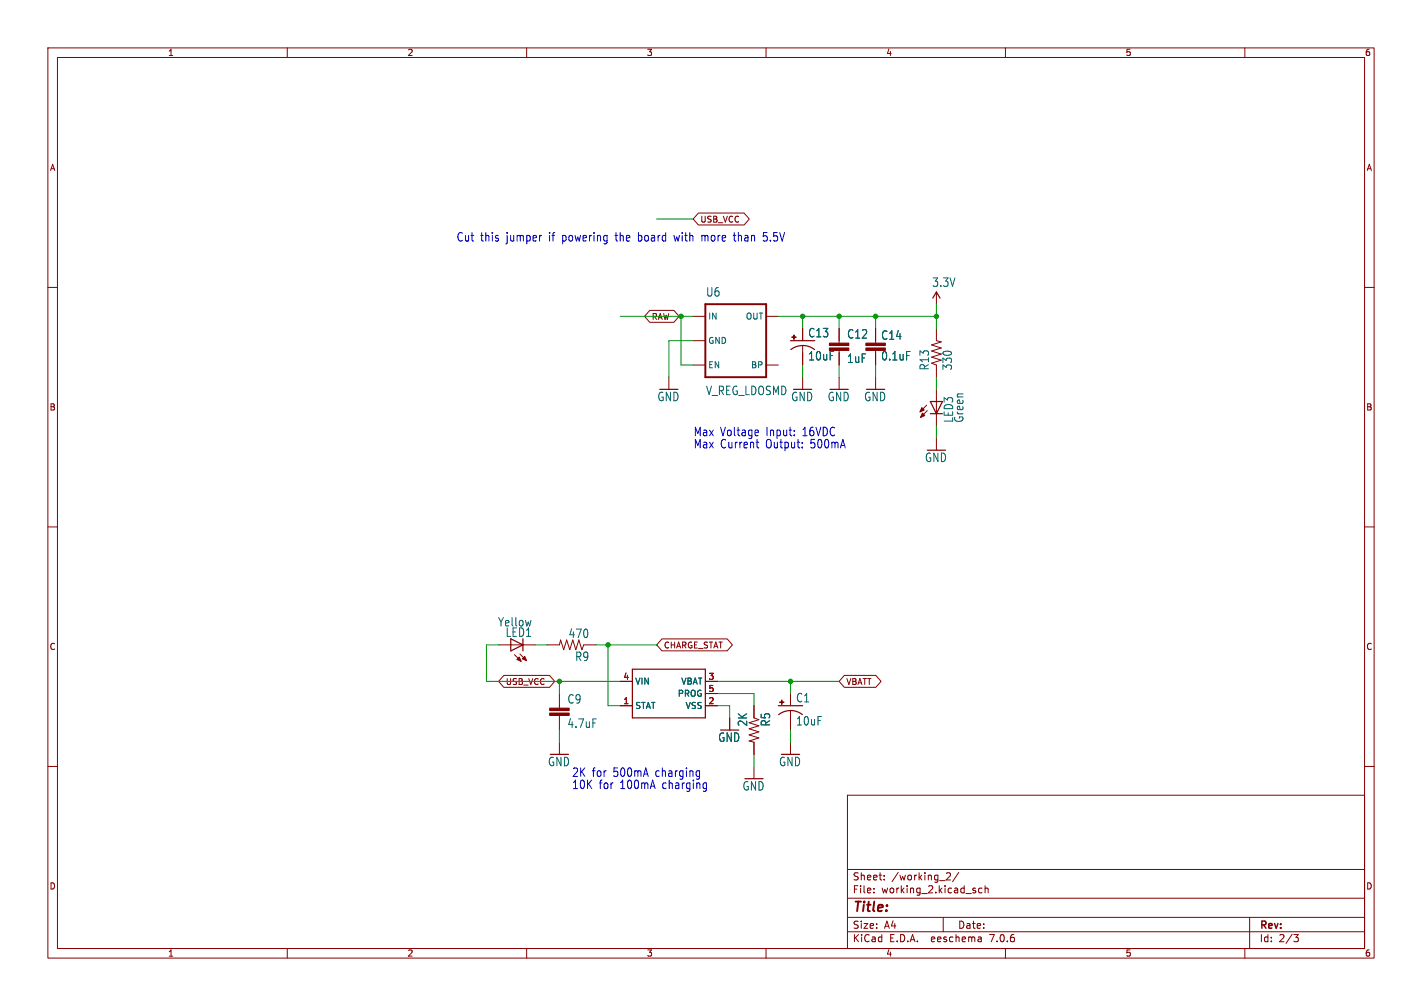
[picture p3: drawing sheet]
<svg xmlns="http://www.w3.org/2000/svg" width="297mm" height="210mm" viewBox="0 0 297 210" stroke-linecap="round" stroke-linejoin="round" font-family="sans-serif">
<g fill="none" stroke="#840000" stroke-width=".21">
<path d="M10 10h277v190h-277zM12 12h273v186h-273zM60 10v2M110 10v2M160 10v2M210 10v2M260 10v2M10 60h2M145.9 44.5h9.5l1.1 1.2-1.1 1.3h-9.5l-1.1-1.3zM285 60h2M135.7 64.8h5.1l1 1.2-1 1.3h-5.1l-1.1-1.3zM139.7 78.7v2.6"/>
<path d="M144.8 66h2.5M144.8 71.1h2.5M144.8 76.2h2.5M160 66h2.6M160 76.2h2.6M167.6 68.6v2.5M167.6 72.1v4.1M167.6 78.7v2.6M175.3 68.6v3M175.3 73.2v3M175.3 78.7v2.6M182.9 68.6v3"/>
<path d="M182.9 73.2v3M182.9 78.7v2.6M195.6 61v2.5M195.6 68.6v2.5l1 .3-2 .6 2 .6-2 .7 2 .6-2 .6 2 .7-2 .6 1 .4v2.5M193.5 84.6l-1.3 1.4M193.7 85.7l-1.4 1.4M195.6 81.3v7.6M195.6 91.4v2.6M10 110h2M285 110h2M104.1 134.6h7.7M107.4 136.7l1.4 1.3"/>
<path d="M108.6 136.5l1.4 1.4M114.3 134.6h2.5l.3-1 .6 2 .7-2 .6 2 .6-2 .7 2 .6-2 .6 2 .4-1h2.6M138.2 133.4h13.7l1.1 1.2-1.1 1.3h-13.7l-1-1.3zM10 160h2M105.2 141h9.6l1.1 1.2-1.1 1.3h-9.6l-1.1-1.3zM116.8 144.8v3M116.8 149.4v3M116.8 154.9v2.6M129.5 147.3h2.6M129.5 142.2h2.6M147.3 147.3h2.6M147.3 142.2h2.6"/>
<path d="M147.3 144.8h2.6M152.4 149.9v2.5M157.5 147.3v2.6l1 .3-2 .7 2 .6-2 .6 2 .7-2 .6 2 .7-2 .6 1 .2v2.6M165.1 144.8v2.5M165.1 148.3v4.1M165.1 154.9v2.6M176.3 141h6.6l1.1 1.2-1.1 1.3h-6.6l-1-1.3zM285 160h2M157.5 160v2.6M177 166h108v32h-108zM60 198v2M110 198v2"/>
<path d="M160 198v2M177 194.5h108M177 191.5h108M177 187.5h108M177 181.5h108M182.5 186.3v.1M182.5 185.5v.1M184.7 183.6v.1M184.7 182.8v.1M197 191.5v3M197.7 182.3l.5-.1 .3 .4-.9 1.1h.9M200.2 182.1l-1.2 2"/>
<path d="M204.9 195.7l.1 .9M205 196.5l-.2 .1M205 196h-.2M205.1 185.5l-.4-.1-.3 .3 .1 .6h.6M205.7 185.5l.3-.1 .3 .1 .1 .9M205.7 184.9v1.5M210 198v2M260 198v2M261 191.5v6.5M270.2 195.1h1l-.5 .6 .4 .1 .1 .5-.3 .3h-.4"/>
</g>
<path d="M165.1 71.1h5.1M167.6 72.1a4.1 4.1 0 0 0-2.4 .9M167.6 72.1a4.1 4.1 0 0 1 2.5 .9M194.8 62.2l.8-1.2 .7 1.2M194.3 86.4h2.5M194.3 83.8h2.5l-1.2 2.6zM106.7 133.4l2.5 1.2-2.5 1.3zM109.2 133.4v2.5M132.1 139.7h15.2v10.2h-15.2zM162.6 147.3h5M162.6 149.2a4.1 4.1 0 0 1 5 0" fill="none" stroke="#840000" stroke-width=".25"/>
<g fill="#840000" stroke="#840000" stroke-width=".21">
<path d="M107.9 137.7l.6-.5 .3 .8z"/>
<path d="M109.1 137.5l.5-.5 .4 .9z"/>
<path d="M162.8 146.5h.9v.2h-.9z"/>
<path d="M163.2 146.1h.2v.9h-.2z"/>
<path d="M114.8 148.8h4.1v.6h-4.1z"/>
<path d="M114.8 147.8h4.1v.5h-4.1z"/>
<path d="M173.2 72.6h4.1v.6h-4.1z"/>
<path d="M173.2 71.6h4.1v.5h-4.1z"/>
<path d="M192.5 85.1l.5 .5-.8 .4z"/>
<path d="M192.7 86.2l.5 .5-.9 .4z"/>
<path d="M165.4 70.3h.9v.2h-.9z"/>
<path d="M165.8 69.9h.1v.9h-.1z"/>
<path d="M180.8 71.6h4.1v.5h-4.1z"/>
<path d="M180.8 72.6h4.1v.6h-4.1z"/>
</g>
<path d="M147.3 63.5h12.7v15.2h-12.7z" fill="none" stroke="#840000" stroke-width=".41"/>
<g fill="none" stroke="#0000c2" stroke-width=".21">
<path d="M113 49.1h.1M146.6 49.1v1.2M146.7 49.2l-.1 .1M153.1 49.1h.6M153.4 48.5v1.6l.2 .2M159.4 50.2l.6 .1M160.2 48.5h-.7l-.1 .9 .6-.2M157.9 92.3h.6M158.2 89.8l.2 .4-.7 .2M158.2 93.4l.3 .1M158.3 90.9l-.1 .1M167.6 93.3v.2"/>
<path d="M167.6 92.4v.2M145.7 160.9l.4 .1M146.1 160.9v1.4M146.1 162l-.4 .1M147.1 163.4l.4 .1M147.5 163.4v1.5l-.2 .3M147.5 164.5l-.4 .1"/>
</g>
<g fill="none" stroke="#009600" stroke-width=".21">
<path d="M137.2 45.7h7.6M129.5 66h15.3M142.2 66v10.2h2.6M144.8 71.1h-5.1v7.6M162.6 66h33M167.6 66v2.6M167.6 76.2v2.5M175.3 66v2.6M175.3 76.2v2.5M182.9 66v2.6M182.9 76.2v2.5M195.6 63.5v5.1"/>
<path d="M195.6 78.7v2.6M195.6 88.9v2.5M104.1 134.6h-2.5v7.6h27.9M111.8 134.6h2.5M124.5 134.6h12.7M127 134.6v12.7h2.5M116.8 142.2v2.6M116.8 152.4v2.5M149.9 144.8h7.6v2.5M149.9 142.2h25.4M149.9 147.3h2.5v2.6M157.5 157.5v2.5"/>
<path d="M165.1 142.2v2.6M165.1 152.4v2.5"/>
</g>
<g fill="#009600" stroke="#009600" stroke-width=".21">
<circle cx="127" cy="134.6" r=".46"/>
<circle cx="165.1" cy="142.2" r=".46"/>
<circle cx="116.8" cy="142.2" r=".46"/>
<circle cx="175.3" cy="66" r=".46"/>
<circle cx="182.9" cy="66" r=".46"/>
<circle cx="142.2" cy="66" r=".46"/>
<circle cx="167.6" cy="66" r=".46"/>
<circle cx="195.6" cy="66" r=".46"/>
</g>
<text font-size="2.8" fill="#840000" x="178" y="190.9">Title:</text>
<g font-size="2.5" fill="#0000c2">
<text x="95.2" y="50.6">Cut</text>
<text x="100.3" y="50.6">this</text>
<text x="105.8" y="50.6">jumper</text>
<text x="114.8" y="50.6">if</text>
<text x="117.7" y="50.6">powering</text>
<text x="129" y="50.6">the</text>
<text x="133.8" y="50.6">board</text>
<text x="141.5" y="50.6">with</text>
<text x="147.4" y="50.6">more</text>
<text x="154.3" y="50.6">than</text>
<text x="160.6" y="50.6">5.5V</text>
<text x="144.8" y="93.7">Max Current</text>
<text x="144.8" y="91.2">Max Voltage</text>
<text x="160" y="93.7">Output:</text>
<text x="160.1" y="91.2">Input:</text>
<text x="167.8" y="91.2">16VDC</text>
<text x="169.4" y="93.7">500mA</text>
<text x="119.4" y="164.9">10K</text>
<text x="119.4" y="162.3">2K for</text>
<text x="125.1" y="164.9">for</text>
<text x="128.1" y="162.3">500mA</text>
<text x="129.5" y="164.9">100mA</text>
<text x="137" y="162.3">charging</text>
<text x="138.5" y="164.9">charging</text>
</g>
<g font-size="2.5" fill="#006464">
<text x="147.4" y="62.1">U6</text>
<text x="194.6" y="60.1">3.3V</text>
<text x="168.7" y="70.6">C13</text>
<text x="176.8" y="70.9">C12</text>
<text x="184" y="71.1">C14</text>
<text x="168.7" y="75.5">10uF</text>
<text x="176.8" y="76">1uF</text>
<text x="184" y="75.5">0.1uF</text>
<text x="194.2" y="77.4" transform="rotate(-90 194.2 77.4)">R13</text>
<text x="199" y="77.4" transform="rotate(-90 199 77.4)">330</text>
<text x="137.2" y="84">GND</text>
<text x="147.4" y="82.7">V_REG_LDOSMD</text>
<text x="165.2" y="84">GND</text>
<text x="172.8" y="84">GND</text>
<text x="180.4" y="84">GND</text>
<text x="199.3" y="88.3" transform="rotate(-90 199.3 88.3)">LED3</text>
<text x="201.4" y="88.3" transform="rotate(-90 201.4 88.3)">Green</text>
<text x="193.1" y="96.7">GND</text>
<text x="103.9" y="131">Yellow</text>
<text x="105.5" y="133.2">LED1</text>
<text x="118.7" y="133.4">470</text>
<text x="120" y="138.2">R9</text>
<text x="118.4" y="147.1">C9</text>
<text x="166.2" y="146.8">C1</text>
<text x="118.4" y="152.2">4.7uF</text>
<text x="149.9" y="155.1">GND</text>
<text x="156.3" y="151.8" transform="rotate(-90 156.3 151.8)">2K</text>
<text x="161.1" y="151.8" transform="rotate(-90 161.1 151.8)">R5</text>
<text x="166.2" y="151.7">10uF</text>
<text x="114.4" y="160.2">GND</text>
<text x="162.6" y="160.2">GND</text>
<text x="155" y="165.2">GND</text>
</g>
<g font-size="2.1" fill="#840000">
<text x="178" y="184">Sheet:</text>
<text x="186.2" y="184">/working_2/</text>
<text x="178" y="186.7">File:</text>
<text x="184.1" y="186.7">working_2.kicad_sch</text>
<text x="178" y="196.9">KiCad</text>
<text x="178" y="194.1">Size:</text>
<text x="184.7" y="194.1">A4</text>
<text x="185.7" y="196.9">E.D.A.</text>
<text x="194.6" y="196.9">eeschema</text>
<text x="200" y="194.1">Date:</text>
<text x="207" y="196.9">7.0.6</text>
<text x="263" y="194.3">Rev:</text>
<text x="263" y="196.9">Id:</text>
<text x="267.1" y="196.9">2/3</text>
</g>
<g font-size="1.8" fill="#840000">
<text x="35" y="11.9">1</text>
<text x="85" y="11.9">2</text>
<text x="135" y="11.9">3</text>
<text x="185" y="11.9">4</text>
<text x="235" y="11.9">5</text>
<text x="285" y="11.9">6</text>
<text x="10.3" y="35.9">A</text>
<text x="285.3" y="35.9">A</text>
<text x="10.3" y="85.9">B</text>
<text x="285.3" y="85.9">B</text>
<text x="10.3" y="135.9">C</text>
<text x="285.3" y="135.9">C</text>
<text x="10.3" y="185.9">D</text>
<text x="285.3" y="185.9">D</text>
<text x="35" y="199.9">1</text>
<text x="85" y="199.9">2</text>
<text x="135" y="199.9">3</text>
<text x="185" y="199.9">4</text>
<text x="235" y="199.9">5</text>
<text x="285" y="199.9">6</text>
</g>
<g font-size="1.8" fill="#006464">
<text x="147.8" y="66.9">IN</text>
<text x="147.8" y="72">GND</text>
<text x="155.7" y="66.9">OUT</text>
<text x="147.8" y="77.1">EN</text>
<text x="156.8" y="77.1">BP</text>
<text x="132.6" y="143.1">VIN</text>
<text x="142.2" y="143.1">VBAT</text>
<text x="132.6" y="148.2">STAT</text>
<text x="141.5" y="145.6">PROG</text>
<text x="143.1" y="148.2">VSS</text>
</g>
<g font-size="1.8" fill="#a90000">
<text x="130.1" y="142">4</text>
<text x="147.9" y="142">3</text>
<text x="130.1" y="147.1">1</text>
<text x="147.9" y="147.1">2</text>
<text x="147.9" y="144.5">5</text>
</g>
<g font-size="1.7" fill="#840000">
<text x="146.2" y="46.7">USB_VCC</text>
<text x="136" y="67">RAW</text>
<text x="138.6" y="135.6">CHARGE_STAT</text>
<text x="105.5" y="143.2">USB_VCC</text>
<text x="176.7" y="143.2">VBATT</text>
</g>
</svg>
